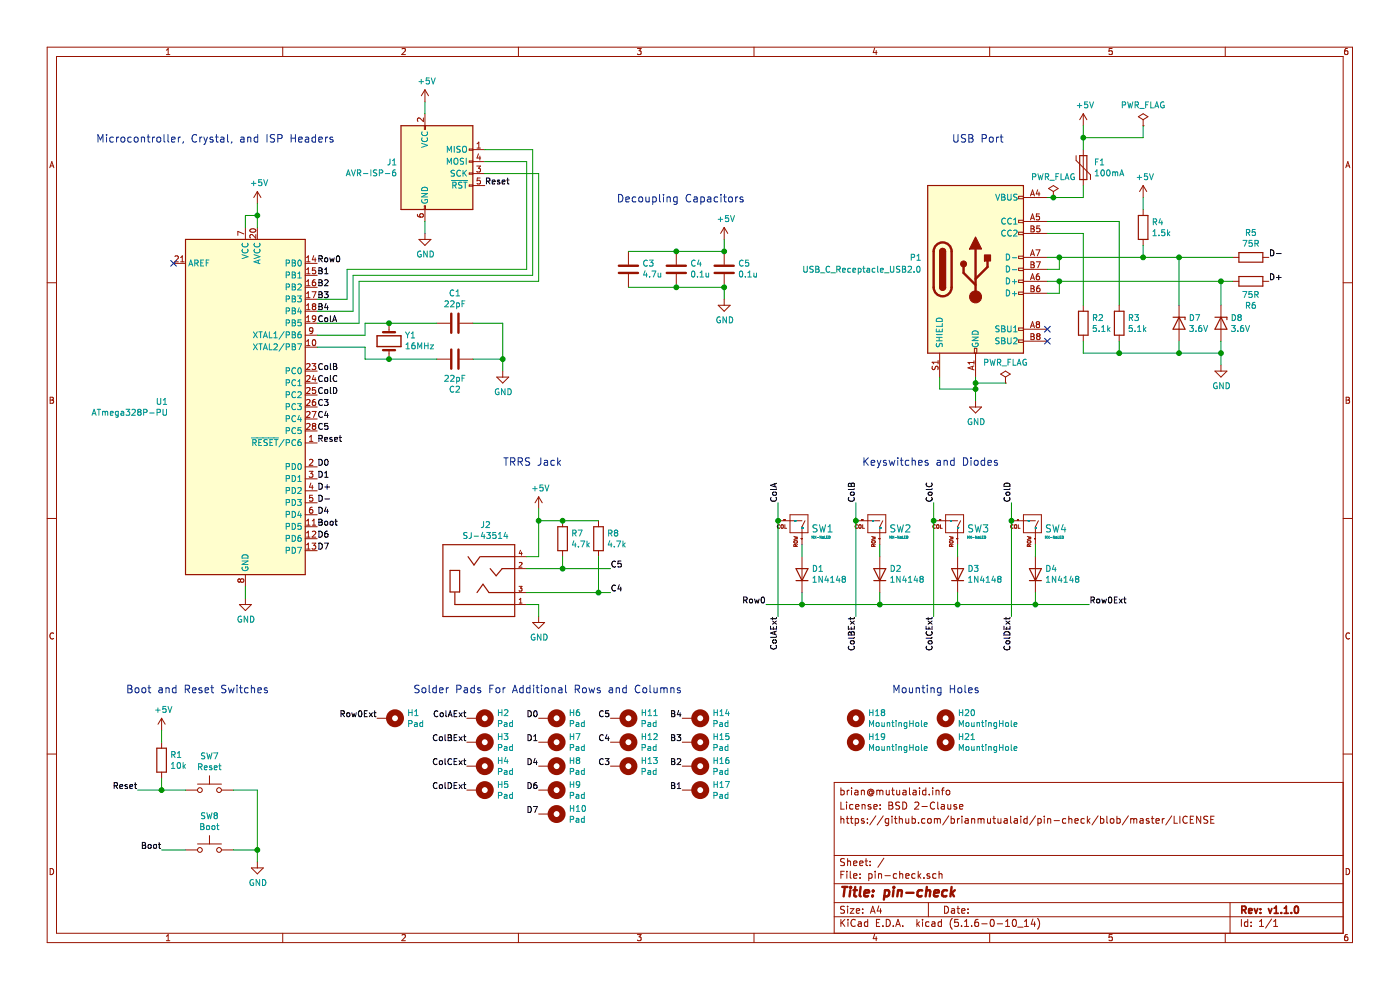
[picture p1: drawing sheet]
EESchema Schematic File Version 4
EELAYER 30 0
EELAYER END
$Descr A4 11693 8268
encoding utf-8
Sheet 1 1
Title "pin-check"
Date ""
Rev "v1.1.0"
Comp ""
Comment1 ""
Comment2 "https://github.com/brianmutualaid/pin-check/blob/master/LICENSE"
Comment3 "License: BSD 2-Clause"
Comment4 "brian@mutualaid.info"
$EndDescr
$Comp
L power:GND #PWR02
U 1 1
P 2050 5000
F 0 "#PWR02" H 2050 4750 50  0001 C CNN
F 1 "GND" H 2055 4827 50  0000 C CNN
F 2 "" H 2050 5000 50  0001 C CNN
F 3 "" H 2050 5000 50  0001 C CNN
	1    2050 5000
	1    0    0    -1  
$EndComp
$Comp
L Switch:SW_Push SW7
U 1 1
P 1750 6600
F 0 "SW7" H 1750 6885 50  0000 C CNN
F 1 "Reset" H 1750 6794 50  0000 C CNN
F 2 "Button_Switch_THT:SW_PUSH_6mm_H4.3mm" H 1750 6800 50  0001 C CNN
F 3 "~" H 1750 6800 50  0001 C CNN
	1    1750 6600
	1    0    0    -1  
$EndComp
$Comp
L Device:R R1
U 1 1
P 1350 6350
F 0 "R1" H 1420 6396 50  0000 L CNN
F 1 "10k" H 1420 6305 50  0000 L CNN
F 2 "Resistor_THT:R_Axial_DIN0204_L3.6mm_D1.6mm_P7.62mm_Horizontal" V 1280 6350 50  0001 C CNN
F 3 "~" H 1350 6350 50  0001 C CNN
	1    1350 6350
	1    0    0    -1  
$EndComp
$Comp
L Switch:SW_Push SW8
U 1 1
P 1750 7100
F 0 "SW8" H 1750 7385 50  0000 C CNN
F 1 "Boot" H 1750 7294 50  0000 C CNN
F 2 "Button_Switch_THT:SW_PUSH_6mm_H4.3mm" H 1750 7300 50  0001 C CNN
F 3 "~" H 1750 7300 50  0001 C CNN
	1    1750 7100
	1    0    0    -1  
$EndComp
Text Label 2650 3700 0    50   ~ 0
Reset
Wire Wire Line
	1150 6600 1350 6600
Wire Wire Line
	1350 6600 1350 6500
Connection ~ 1350 6600
Wire Wire Line
	1350 6600 1550 6600
Text Label 1150 6600 2    50   ~ 0
Reset
Wire Wire Line
	1950 6600 2150 6600
$Comp
L power:GND #PWR04
U 1 1
P 2150 7200
F 0 "#PWR04" H 2150 6950 50  0001 C CNN
F 1 "GND" H 2155 7027 50  0000 C CNN
F 2 "" H 2150 7200 50  0001 C CNN
F 3 "" H 2150 7200 50  0001 C CNN
	1    2150 7200
	1    0    0    -1  
$EndComp
Wire Wire Line
	1350 7100 1550 7100
$Comp
L power:+5V #PWR01
U 1 1
P 1350 6100
F 0 "#PWR01" H 1350 5950 50  0001 C CNN
F 1 "+5V" H 1365 6273 50  0000 C CNN
F 2 "" H 1350 6100 50  0001 C CNN
F 3 "" H 1350 6100 50  0001 C CNN
	1    1350 6100
	1    0    0    -1  
$EndComp
Wire Wire Line
	1350 6200 1350 6100
Text Label 1350 7100 2    50   ~ 0
Boot
Text Label 2650 4400 0    50   ~ 0
Boot
$Comp
L Device:Crystal Y1
U 1 1
P 3250 2850
F 0 "Y1" V 3296 2719 50  0000 R CNN
F 1 "16MHz" V 3205 2719 50  0000 R CNN
F 2 "Crystal:Crystal_HC49-4H_Vertical" H 3250 2850 50  0001 C CNN
F 3 "~" H 3250 2850 50  0001 C CNN
	1    3250 2850
	0    -1   -1   0   
$EndComp
$Comp
L Device:C C1
U 1 1
P 3800 2700
F 0 "C1" V 3548 2700 50  0000 C CNN
F 1 "22pF" V 3639 2700 50  0000 C CNN
F 2 "Capacitor_THT:C_Rect_L4.0mm_W2.5mm_P2.50mm" H 3838 2550 50  0001 C CNN
F 3 "~" H 3800 2700 50  0001 C CNN
	1    3800 2700
	0    1    1    0   
$EndComp
Wire Wire Line
	3050 2800 3050 2700
Wire Wire Line
	3050 2900 3050 3000
$Comp
L Device:C C2
U 1 1
P 3800 3000
F 0 "C2" V 4052 3000 50  0000 C CNN
F 1 "22pF" V 3961 3000 50  0000 C CNN
F 2 "Capacitor_THT:C_Rect_L4.0mm_W2.5mm_P2.50mm" H 3838 2850 50  0001 C CNN
F 3 "~" H 3800 3000 50  0001 C CNN
	1    3800 3000
	0    1    1    0   
$EndComp
$Comp
L Connector:USB_C_Receptacle_USB2.0 P1
U 1 1
P 8150 2250
F 0 "P1" H 7650 2350 50  0000 C CNN
F 1 "USB_C_Receptacle_USB2.0" H 7200 2250 50  0000 C CNN
F 2 "pin-check:USB_C_GCT_USB4085" H 8300 2250 50  0001 C CNN
F 3 "https://www.usb.org/sites/default/files/documents/usb_type-c.zip" H 8300 2250 50  0001 C CNN
	1    8150 2250
	1    0    0    -1  
$EndComp
$Comp
L Device:R R4
U 1 1
P 9550 1900
F 0 "R4" H 9620 1946 50  0000 L CNN
F 1 "1.5k" H 9620 1855 50  0000 L CNN
F 2 "Resistor_THT:R_Axial_DIN0204_L3.6mm_D1.6mm_P7.62mm_Horizontal" V 9480 1900 50  0001 C CNN
F 3 "~" H 9550 1900 50  0001 C CNN
	1    9550 1900
	1    0    0    -1  
$EndComp
$Comp
L Device:D_Zener D7
U 1 1
P 9850 2700
F 0 "D7" V 9804 2779 50  0000 L CNN
F 1 "3.6V" V 9895 2779 50  0000 L CNN
F 2 "pin-check:D_DO-35_SOD27_P5.08mm_Horizontal" H 9850 2700 50  0001 C CNN
F 3 "~" H 9850 2700 50  0001 C CNN
	1    9850 2700
	0    1    1    0   
$EndComp
Text Label 2650 4200 0    50   ~ 0
D-
Text Label 2650 4100 0    50   ~ 0
D+
$Comp
L Device:D_Zener D8
U 1 1
P 10200 2700
F 0 "D8" V 10154 2779 50  0000 L CNN
F 1 "3.6V" V 10245 2779 50  0000 L CNN
F 2 "pin-check:D_DO-35_SOD27_P5.08mm_Horizontal" H 10200 2700 50  0001 C CNN
F 3 "~" H 10200 2700 50  0001 C CNN
	1    10200 2700
	0    1    1    0   
$EndComp
$Comp
L Device:R R5
U 1 1
P 10450 2150
F 0 "R5" V 10243 2150 50  0000 C CNN
F 1 "75R" V 10334 2150 50  0000 C CNN
F 2 "Resistor_THT:R_Axial_DIN0204_L3.6mm_D1.6mm_P7.62mm_Horizontal" V 10380 2150 50  0001 C CNN
F 3 "~" H 10450 2150 50  0001 C CNN
	1    10450 2150
	0    1    1    0   
$EndComp
$Comp
L power:GND #PWR09
U 1 1
P 10200 3050
F 0 "#PWR09" H 10200 2800 50  0001 C CNN
F 1 "GND" H 10205 2877 50  0000 C CNN
F 2 "" H 10200 3050 50  0001 C CNN
F 3 "" H 10200 3050 50  0001 C CNN
	1    10200 3050
	1    0    0    -1  
$EndComp
Wire Wire Line
	9550 2150 9550 2050
Connection ~ 9550 2150
Wire Wire Line
	9550 2150 9850 2150
Wire Wire Line
	2150 6600 2150 7100
Wire Wire Line
	1950 7100 2150 7100
Connection ~ 2150 7100
Wire Wire Line
	2150 7100 2150 7200
$Comp
L Device:Polyfuse F1
U 1 1
P 9050 1400
F 0 "F1" H 9138 1446 50  0000 L CNN
F 1 "100mA" H 9138 1355 50  0000 L CNN
F 2 "Fuse:Fuse_Littelfuse_395Series" H 9100 1200 50  0001 L CNN
F 3 "~" H 9050 1400 50  0001 C CNN
	1    9050 1400
	1    0    0    -1  
$EndComp
Wire Wire Line
	8750 1650 8800 1650
Wire Wire Line
	9050 1650 9050 1550
$Comp
L power:+5V #PWR08
U 1 1
P 9550 1650
F 0 "#PWR08" H 9550 1500 50  0001 C CNN
F 1 "+5V" H 9565 1823 50  0000 C CNN
F 2 "" H 9550 1650 50  0001 C CNN
F 3 "" H 9550 1650 50  0001 C CNN
	1    9550 1650
	1    0    0    -1  
$EndComp
Wire Wire Line
	9550 1750 9550 1650
$Comp
L power:+5V #PWR07
U 1 1
P 9050 1050
F 0 "#PWR07" H 9050 900 50  0001 C CNN
F 1 "+5V" H 9065 1223 50  0000 C CNN
F 2 "" H 9050 1050 50  0001 C CNN
F 3 "" H 9050 1050 50  0001 C CNN
	1    9050 1050
	1    0    0    -1  
$EndComp
Wire Wire Line
	9050 1250 9050 1150
$Comp
L power:PWR_FLAG #FLG01
U 1 1
P 9550 1050
F 0 "#FLG01" H 9550 1125 50  0001 C CNN
F 1 "PWR_FLAG" H 9550 1223 50  0000 C CNN
F 2 "" H 9550 1050 50  0001 C CNN
F 3 "~" H 9550 1050 50  0001 C CNN
	1    9550 1050
	1    0    0    -1  
$EndComp
Wire Wire Line
	9050 1150 9550 1150
Wire Wire Line
	9550 1150 9550 1050
Connection ~ 9050 1150
Wire Wire Line
	9050 1150 9050 1050
Wire Wire Line
	10200 2850 10200 2950
Wire Wire Line
	9850 2950 10200 2950
Connection ~ 10200 2950
Wire Wire Line
	10200 2950 10200 3050
$Comp
L Device:R R3
U 1 1
P 9350 2700
F 0 "R3" H 9420 2746 50  0000 L CNN
F 1 "5.1k" H 9420 2655 50  0000 L CNN
F 2 "Resistor_THT:R_Axial_DIN0204_L3.6mm_D1.6mm_P7.62mm_Horizontal" V 9280 2700 50  0001 C CNN
F 3 "~" H 9350 2700 50  0001 C CNN
	1    9350 2700
	1    0    0    -1  
$EndComp
Text Label 10600 2150 0    50   ~ 0
D-
Text Label 10600 2350 0    50   ~ 0
D+
Wire Wire Line
	9850 2550 9850 2150
Connection ~ 9850 2150
Wire Wire Line
	9850 2150 10300 2150
Wire Wire Line
	10200 2550 10200 2350
Connection ~ 10200 2350
Wire Wire Line
	10200 2350 10300 2350
Wire Wire Line
	9850 2950 9850 2850
$Comp
L Device:R R2
U 1 1
P 9050 2700
F 0 "R2" H 9120 2746 50  0000 L CNN
F 1 "5.1k" H 9120 2655 50  0000 L CNN
F 2 "Resistor_THT:R_Axial_DIN0204_L3.6mm_D1.6mm_P7.62mm_Horizontal" V 8980 2700 50  0001 C CNN
F 3 "~" H 9050 2700 50  0001 C CNN
	1    9050 2700
	1    0    0    -1  
$EndComp
Wire Wire Line
	8750 1850 9350 1850
Wire Wire Line
	9350 1850 9350 2550
Wire Wire Line
	8750 1950 9050 1950
Wire Wire Line
	9050 1950 9050 2550
Wire Wire Line
	9350 2850 9350 2950
Wire Wire Line
	9350 2950 9850 2950
Connection ~ 9850 2950
Wire Wire Line
	9050 2850 9050 2950
Wire Wire Line
	9050 2950 9350 2950
Connection ~ 9350 2950
NoConn ~ 8750 2850
$Comp
L power:+5V #PWR03
U 1 1
P 2150 1700
F 0 "#PWR03" H 2150 1550 50  0001 C CNN
F 1 "+5V" H 2165 1873 50  0000 C CNN
F 2 "" H 2150 1700 50  0001 C CNN
F 3 "" H 2150 1700 50  0001 C CNN
	1    2150 1700
	1    0    0    -1  
$EndComp
Wire Wire Line
	2150 1700 2150 1800
Wire Wire Line
	2050 1900 2050 1800
Wire Wire Line
	2050 1800 2150 1800
Connection ~ 2150 1800
Wire Wire Line
	2150 1800 2150 1900
NoConn ~ 1450 2200
Text Label 2650 2200 0    50   ~ 0
Row0
Text Label 2650 3100 0    50   ~ 0
ColB
$Comp
L Mechanical:MountingHole_Pad H1
U 1 1
P 3250 6000
F 0 "H1" V 3204 6150 50  0000 L CNN
F 1 "Pad" V 3295 6150 50  0000 L CNN
F 2 "Connector_Wire:SolderWire-0.5sqmm_1x01_D0.9mm_OD2.1mm" H 3250 6000 50  0001 C CNN
F 3 "~" H 3250 6000 50  0001 C CNN
	1    3250 6000
	0    1    1    0   
$EndComp
$Comp
L Mechanical:MountingHole_Pad H2
U 1 1
P 4000 6000
F 0 "H2" V 3954 6150 50  0000 L CNN
F 1 "Pad" V 4045 6150 50  0000 L CNN
F 2 "Connector_Wire:SolderWire-0.5sqmm_1x01_D0.9mm_OD2.1mm" H 4000 6000 50  0001 C CNN
F 3 "~" H 4000 6000 50  0001 C CNN
	1    4000 6000
	0    1    1    0   
$EndComp
$Comp
L Device:R R6
U 1 1
P 10450 2350
F 0 "R6" V 10243 2350 50  0000 C CNN
F 1 "75R" V 10334 2350 50  0000 C CNN
F 2 "Resistor_THT:R_Axial_DIN0204_L3.6mm_D1.6mm_P7.62mm_Horizontal" V 10380 2350 50  0001 C CNN
F 3 "~" H 10450 2350 50  0001 C CNN
	1    10450 2350
	0    -1   -1   0   
$EndComp
$Comp
L power:PWR_FLAG #FLG0101
U 1 1
P 8800 1650
F 0 "#FLG0101" H 8800 1725 50  0001 C CNN
F 1 "PWR_FLAG" H 8800 1823 50  0000 C CNN
F 2 "" H 8800 1650 50  0001 C CNN
F 3 "~" H 8800 1650 50  0001 C CNN
	1    8800 1650
	1    0    0    -1  
$EndComp
Connection ~ 8800 1650
Wire Wire Line
	8800 1650 9050 1650
$Comp
L power:PWR_FLAG #FLG0102
U 1 1
P 8400 3200
F 0 "#FLG0102" H 8400 3275 50  0001 C CNN
F 1 "PWR_FLAG" H 8400 3373 50  0000 C CNN
F 2 "" H 8400 3200 50  0001 C CNN
F 3 "~" H 8400 3200 50  0001 C CNN
	1    8400 3200
	1    0    0    -1  
$EndComp
Wire Wire Line
	8750 2450 8850 2450
Wire Wire Line
	8850 2450 8850 2350
Wire Wire Line
	8850 2350 10200 2350
NoConn ~ 8750 2750
Wire Wire Line
	8150 3150 8150 3200
Wire Wire Line
	7850 3150 7850 3250
Wire Wire Line
	7850 3250 8150 3250
Connection ~ 8150 3250
Wire Wire Line
	8150 3250 8150 3350
Wire Wire Line
	8400 3200 8150 3200
Connection ~ 8150 3200
Wire Wire Line
	8150 3200 8150 3250
Wire Wire Line
	8750 2150 8850 2150
Wire Wire Line
	8750 2350 8850 2350
Connection ~ 8850 2350
Wire Wire Line
	8750 2250 8850 2250
Wire Wire Line
	8850 2250 8850 2150
Connection ~ 8850 2150
Wire Wire Line
	8850 2150 9550 2150
Wire Wire Line
	3250 2700 3650 2700
Wire Wire Line
	3950 3000 4200 3000
Wire Wire Line
	4200 3000 4200 3100
Wire Wire Line
	3950 2700 4200 2700
Wire Wire Line
	4200 2700 4200 3000
Connection ~ 4200 3000
Wire Wire Line
	3050 2700 3250 2700
Connection ~ 3250 2700
Wire Wire Line
	3050 3000 3250 3000
Connection ~ 3250 3000
Wire Wire Line
	3250 3000 3650 3000
Wire Wire Line
	3050 2800 2650 2800
Wire Wire Line
	2650 2900 3050 2900
Text Label 3900 6000 2    50   ~ 0
ColAExt
Text Label 3150 6000 2    50   ~ 0
Row0Ext
Text Label 2650 3200 0    50   ~ 0
ColC
Text Label 2650 3300 0    50   ~ 0
ColD
$Comp
L Mechanical:MountingHole_Pad H3
U 1 1
P 4000 6200
F 0 "H3" V 3954 6350 50  0000 L CNN
F 1 "Pad" V 4045 6350 50  0000 L CNN
F 2 "Connector_Wire:SolderWire-0.5sqmm_1x01_D0.9mm_OD2.1mm" H 4000 6200 50  0001 C CNN
F 3 "~" H 4000 6200 50  0001 C CNN
	1    4000 6200
	0    1    1    0   
$EndComp
$Comp
L Mechanical:MountingHole_Pad H4
U 1 1
P 4000 6400
F 0 "H4" V 3954 6550 50  0000 L CNN
F 1 "Pad" V 4045 6550 50  0000 L CNN
F 2 "Connector_Wire:SolderWire-0.5sqmm_1x01_D0.9mm_OD2.1mm" H 4000 6400 50  0001 C CNN
F 3 "~" H 4000 6400 50  0001 C CNN
	1    4000 6400
	0    1    1    0   
$EndComp
$Comp
L Mechanical:MountingHole_Pad H5
U 1 1
P 4000 6600
F 0 "H5" V 3954 6750 50  0000 L CNN
F 1 "Pad" V 4045 6750 50  0000 L CNN
F 2 "Connector_Wire:SolderWire-0.5sqmm_1x01_D0.9mm_OD2.1mm" H 4000 6600 50  0001 C CNN
F 3 "~" H 4000 6600 50  0001 C CNN
	1    4000 6600
	0    1    1    0   
$EndComp
$Comp
L Mechanical:MountingHole_Pad H13
U 1 1
P 5200 6400
F 0 "H13" V 5154 6550 50  0000 L CNN
F 1 "Pad" V 5245 6550 50  0000 L CNN
F 2 "Connector_Wire:SolderWire-0.5sqmm_1x01_D0.9mm_OD2.1mm" H 5200 6400 50  0001 C CNN
F 3 "~" H 5200 6400 50  0001 C CNN
	1    5200 6400
	0    1    1    0   
$EndComp
$Comp
L Mechanical:MountingHole_Pad H12
U 1 1
P 5200 6200
F 0 "H12" V 5154 6350 50  0000 L CNN
F 1 "Pad" V 5245 6350 50  0000 L CNN
F 2 "Connector_Wire:SolderWire-0.5sqmm_1x01_D0.9mm_OD2.1mm" H 5200 6200 50  0001 C CNN
F 3 "~" H 5200 6200 50  0001 C CNN
	1    5200 6200
	0    1    1    0   
$EndComp
Text Label 3900 6200 2    50   ~ 0
ColBExt
Text Label 3900 6400 2    50   ~ 0
ColCExt
Text Label 3900 6600 2    50   ~ 0
ColDExt
$Comp
L Mechanical:MountingHole_Pad H17
U 1 1
P 5800 6600
F 0 "H17" V 5754 6750 50  0000 L CNN
F 1 "Pad" V 5845 6750 50  0000 L CNN
F 2 "Connector_Wire:SolderWire-0.5sqmm_1x01_D0.9mm_OD2.1mm" H 5800 6600 50  0001 C CNN
F 3 "~" H 5800 6600 50  0001 C CNN
	1    5800 6600
	0    1    1    0   
$EndComp
$Comp
L Mechanical:MountingHole_Pad H16
U 1 1
P 5800 6400
F 0 "H16" V 5754 6550 50  0000 L CNN
F 1 "Pad" V 5845 6550 50  0000 L CNN
F 2 "Connector_Wire:SolderWire-0.5sqmm_1x01_D0.9mm_OD2.1mm" H 5800 6400 50  0001 C CNN
F 3 "~" H 5800 6400 50  0001 C CNN
	1    5800 6400
	0    1    1    0   
$EndComp
$Comp
L Mechanical:MountingHole_Pad H15
U 1 1
P 5800 6200
F 0 "H15" V 5754 6350 50  0000 L CNN
F 1 "Pad" V 5845 6350 50  0000 L CNN
F 2 "Connector_Wire:SolderWire-0.5sqmm_1x01_D0.9mm_OD2.1mm" H 5800 6200 50  0001 C CNN
F 3 "~" H 5800 6200 50  0001 C CNN
	1    5800 6200
	0    1    1    0   
$EndComp
$Comp
L Mechanical:MountingHole_Pad H14
U 1 1
P 5800 6000
F 0 "H14" V 5754 6150 50  0000 L CNN
F 1 "Pad" V 5845 6150 50  0000 L CNN
F 2 "Connector_Wire:SolderWire-0.5sqmm_1x01_D0.9mm_OD2.1mm" H 5800 6000 50  0001 C CNN
F 3 "~" H 5800 6000 50  0001 C CNN
	1    5800 6000
	0    1    1    0   
$EndComp
Text Label 5700 6600 2    50   ~ 0
B1
Text Label 5700 6400 2    50   ~ 0
B2
Text Label 5700 6200 2    50   ~ 0
B3
Text Label 5700 6000 2    50   ~ 0
B4
$Comp
L MCU_Microchip_ATmega:ATmega328P-PU U1
U 1 1
P 2050 3400
F 0 "U1" H 1406 3446 50  0000 R CNN
F 1 "ATmega328P-PU" H 1406 3355 50  0000 R CNN
F 2 "Package_DIP:DIP-28_W7.62mm" H 2050 3400 50  0001 C CIN
F 3 "http://ww1.microchip.com/downloads/en/DeviceDoc/ATmega48A-PA-88A-PA-168A-PA-328-P-DS-DS40002061A.pdf" H 2050 3400 50  0001 C CNN
	1    2050 3400
	1    0    0    -1  
$EndComp
Text Label 2650 2300 0    50   ~ 0
B1
Text Label 2650 2400 0    50   ~ 0
B2
Text Label 2650 2500 0    50   ~ 0
B3
Text Label 2650 2600 0    50   ~ 0
B4
Text Label 2650 2700 0    50   ~ 0
ColA
Text Label 2650 3600 0    50   ~ 0
C5
Text Label 2650 3900 0    50   ~ 0
D0
Text Label 2650 4000 0    50   ~ 0
D1
Text Label 2650 4300 0    50   ~ 0
D4
Text Label 2650 4500 0    50   ~ 0
D6
Text Label 2650 4600 0    50   ~ 0
D7
$Comp
L Mechanical:MountingHole_Pad H11
U 1 1
P 5200 6000
F 0 "H11" V 5154 6150 50  0000 L CNN
F 1 "Pad" V 5245 6150 50  0000 L CNN
F 2 "Connector_Wire:SolderWire-0.5sqmm_1x01_D0.9mm_OD2.1mm" H 5200 6000 50  0001 C CNN
F 3 "~" H 5200 6000 50  0001 C CNN
	1    5200 6000
	0    1    1    0   
$EndComp
Text Label 5100 6000 2    50   ~ 0
C5
$Comp
L Mechanical:MountingHole_Pad H6
U 1 1
P 4600 6000
F 0 "H6" V 4554 6150 50  0000 L CNN
F 1 "Pad" V 4645 6150 50  0000 L CNN
F 2 "Connector_Wire:SolderWire-0.5sqmm_1x01_D0.9mm_OD2.1mm" H 4600 6000 50  0001 C CNN
F 3 "~" H 4600 6000 50  0001 C CNN
	1    4600 6000
	0    1    1    0   
$EndComp
Text Label 4500 6000 2    50   ~ 0
D0
$Comp
L Mechanical:MountingHole_Pad H7
U 1 1
P 4600 6200
F 0 "H7" V 4554 6350 50  0000 L CNN
F 1 "Pad" V 4645 6350 50  0000 L CNN
F 2 "Connector_Wire:SolderWire-0.5sqmm_1x01_D0.9mm_OD2.1mm" H 4600 6200 50  0001 C CNN
F 3 "~" H 4600 6200 50  0001 C CNN
	1    4600 6200
	0    1    1    0   
$EndComp
Text Label 4500 6200 2    50   ~ 0
D1
$Comp
L Mechanical:MountingHole_Pad H8
U 1 1
P 4600 6400
F 0 "H8" V 4554 6550 50  0000 L CNN
F 1 "Pad" V 4645 6550 50  0000 L CNN
F 2 "Connector_Wire:SolderWire-0.5sqmm_1x01_D0.9mm_OD2.1mm" H 4600 6400 50  0001 C CNN
F 3 "~" H 4600 6400 50  0001 C CNN
	1    4600 6400
	0    1    1    0   
$EndComp
Text Label 4500 6400 2    50   ~ 0
D4
$Comp
L Mechanical:MountingHole_Pad H9
U 1 1
P 4600 6600
F 0 "H9" V 4554 6750 50  0000 L CNN
F 1 "Pad" V 4645 6750 50  0000 L CNN
F 2 "Connector_Wire:SolderWire-0.5sqmm_1x01_D0.9mm_OD2.1mm" H 4600 6600 50  0001 C CNN
F 3 "~" H 4600 6600 50  0001 C CNN
	1    4600 6600
	0    1    1    0   
$EndComp
Text Label 4500 6600 2    50   ~ 0
D6
$Comp
L Mechanical:MountingHole_Pad H10
U 1 1
P 4600 6800
F 0 "H10" V 4554 6950 50  0000 L CNN
F 1 "Pad" V 4645 6950 50  0000 L CNN
F 2 "Connector_Wire:SolderWire-0.5sqmm_1x01_D0.9mm_OD2.1mm" H 4600 6800 50  0001 C CNN
F 3 "~" H 4600 6800 50  0001 C CNN
	1    4600 6800
	0    1    1    0   
$EndComp
Text Label 4500 6800 2    50   ~ 0
D7
Wire Wire Line
	3550 850  3550 950 
$Comp
L power:+5V #PWR0101
U 1 1
P 3550 850
F 0 "#PWR0101" H 3550 700 50  0001 C CNN
F 1 "+5V" H 3565 1023 50  0000 C CNN
F 2 "" H 3550 850 50  0001 C CNN
F 3 "" H 3550 850 50  0001 C CNN
	1    3550 850 
	1    0    0    -1  
$EndComp
Wire Wire Line
	3550 1950 3550 1850
$Comp
L power:GND #PWR0102
U 1 1
P 3550 1950
F 0 "#PWR0102" H 3550 1700 50  0001 C CNN
F 1 "GND" H 3555 1777 50  0000 C CNN
F 2 "" H 3550 1950 50  0001 C CNN
F 3 "" H 3550 1950 50  0001 C CNN
	1    3550 1950
	1    0    0    -1  
$EndComp
$Comp
L Connector:AVR-ISP-6 J1
U 1 1
P 3650 1450
F 0 "J1" H 3321 1546 50  0000 R CNN
F 1 "AVR-ISP-6" H 3321 1455 50  0000 R CNN
F 2 "Connector_PinHeader_2.54mm:PinHeader_2x03_P2.54mm_Vertical" V 3400 1500 50  0001 C CNN
F 3 " ~" H 2375 900 50  0001 C CNN
	1    3650 1450
	1    0    0    -1  
$EndComp
$Comp
L power:GND #PWR05
U 1 1
P 4200 3100
F 0 "#PWR05" H 4200 2850 50  0001 C CNN
F 1 "GND" H 4205 2927 50  0000 C CNN
F 2 "" H 4200 3100 50  0001 C CNN
F 3 "" H 4200 3100 50  0001 C CNN
	1    4200 3100
	1    0    0    -1  
$EndComp
Text Label 4050 1550 0    50   ~ 0
Reset
Wire Wire Line
	4500 1450 4050 1450
Wire Wire Line
	3000 2700 2650 2700
Wire Wire Line
	2950 2600 2650 2600
Wire Wire Line
	2900 2500 2650 2500
Wire Wire Line
	3000 2350 4500 2350
Wire Wire Line
	4500 1450 4500 2350
Wire Wire Line
	3000 2700 3000 2350
Wire Wire Line
	2950 2300 2950 2600
Wire Wire Line
	2900 2500 2900 2250
Wire Wire Line
	4450 2300 2950 2300
Wire Wire Line
	4450 2300 4450 1250
Wire Wire Line
	4450 1250 4050 1250
Wire Wire Line
	4400 2250 2900 2250
Wire Wire Line
	4400 2250 4400 1350
Wire Wire Line
	4050 1350 4400 1350
$Comp
L Device:C C3
U 1 1
P 5250 2250
F 0 "C3" H 5135 2204 50  0000 R CNN
F 1 "4.7u" H 5135 2295 50  0000 R CNN
F 2 "Capacitor_THT:C_Radial_D4.0mm_H7.0mm_P1.50mm" H 5288 2100 50  0001 C CNN
F 3 "~" H 5250 2250 50  0001 C CNN
	1    5250 2250
	-1   0    0    1   
$EndComp
$Comp
L Device:C C4
U 1 1
P 5650 2250
F 0 "C4" H 5535 2204 50  0000 R CNN
F 1 "0.1u" H 5535 2295 50  0000 R CNN
F 2 "Capacitor_THT:C_Rect_L4.0mm_W2.5mm_P2.50mm" H 5688 2100 50  0001 C CNN
F 3 "~" H 5650 2250 50  0001 C CNN
	1    5650 2250
	-1   0    0    1   
$EndComp
$Comp
L power:+5V #PWR0103
U 1 1
P 6050 2000
F 0 "#PWR0103" H 6050 1850 50  0001 C CNN
F 1 "+5V" H 6065 2173 50  0000 C CNN
F 2 "" H 6050 2000 50  0001 C CNN
F 3 "" H 6050 2000 50  0001 C CNN
	1    6050 2000
	1    0    0    -1  
$EndComp
$Comp
L power:GND #PWR0104
U 1 1
P 6050 2500
F 0 "#PWR0104" H 6050 2250 50  0001 C CNN
F 1 "GND" H 6055 2327 50  0000 C CNN
F 2 "" H 6050 2500 50  0001 C CNN
F 3 "" H 6050 2500 50  0001 C CNN
	1    6050 2500
	1    0    0    -1  
$EndComp
$Comp
L Device:C C5
U 1 1
P 6050 2250
F 0 "C5" H 5935 2204 50  0000 R CNN
F 1 "0.1u" H 5935 2295 50  0000 R CNN
F 2 "Capacitor_THT:C_Rect_L4.0mm_W2.5mm_P2.50mm" H 6088 2100 50  0001 C CNN
F 3 "~" H 6050 2250 50  0001 C CNN
	1    6050 2250
	-1   0    0    1   
$EndComp
Text Notes 7950 1200 0    63   ~ 0
USB Port
Text Notes 3450 5800 0    63   ~ 0
Solder Pads For Additional Rows and Columns
Text Notes 1050 5800 0    63   ~ 0
Boot and Reset Switches
Wire Wire Line
	2050 4900 2050 5000
Text Notes 800  1200 0    63   ~ 0
Microcontroller, Crystal, and ISP Headers
Text Notes 5150 1700 0    63   ~ 0
Decoupling Capacitors
Wire Wire Line
	6050 2100 6050 2000
Wire Wire Line
	6050 2400 6050 2500
Wire Wire Line
	5250 2400 5650 2400
Connection ~ 6050 2400
Connection ~ 5650 2400
Wire Wire Line
	5650 2400 6050 2400
Wire Wire Line
	5250 2100 5650 2100
Connection ~ 6050 2100
Connection ~ 5650 2100
Wire Wire Line
	5650 2100 6050 2100
$Comp
L Mechanical:MountingHole H18
U 1 1
P 7150 6000
F 0 "H18" H 7250 6046 50  0000 L CNN
F 1 "MountingHole" H 7250 5955 50  0000 L CNN
F 2 "MountingHole:MountingHole_2.2mm_M2" H 7150 6000 50  0001 C CNN
F 3 "~" H 7150 6000 50  0001 C CNN
	1    7150 6000
	1    0    0    -1  
$EndComp
$Comp
L Mechanical:MountingHole H20
U 1 1
P 7900 6000
F 0 "H20" H 8000 6046 50  0000 L CNN
F 1 "MountingHole" H 8000 5955 50  0000 L CNN
F 2 "MountingHole:MountingHole_2.2mm_M2" H 7900 6000 50  0001 C CNN
F 3 "~" H 7900 6000 50  0001 C CNN
	1    7900 6000
	1    0    0    -1  
$EndComp
$Comp
L Mechanical:MountingHole H19
U 1 1
P 7150 6200
F 0 "H19" H 7250 6246 50  0000 L CNN
F 1 "MountingHole" H 7250 6155 50  0000 L CNN
F 2 "MountingHole:MountingHole_2.2mm_M2" H 7150 6200 50  0001 C CNN
F 3 "~" H 7150 6200 50  0001 C CNN
	1    7150 6200
	1    0    0    -1  
$EndComp
$Comp
L Mechanical:MountingHole H21
U 1 1
P 7900 6200
F 0 "H21" H 8000 6246 50  0000 L CNN
F 1 "MountingHole" H 8000 6155 50  0000 L CNN
F 2 "MountingHole:MountingHole_2.2mm_M2" H 7900 6200 50  0001 C CNN
F 3 "~" H 7900 6200 50  0001 C CNN
	1    7900 6200
	1    0    0    -1  
$EndComp
Text Notes 7450 5800 0    63   ~ 0
Mounting Holes
Text Label 2650 3400 0    50   ~ 0
C3
Text Label 2650 3500 0    50   ~ 0
C4
Text Label 5100 6400 2    50   ~ 0
C3
Text Label 5100 6200 2    50   ~ 0
C4
$Comp
L pin-check:SJ-43514 J2
U 1 1
P 4000 4850
F 0 "J2" H 4057 5317 50  0000 C CNN
F 1 "SJ-43514" H 4057 5226 50  0000 C CNN
F 2 "pin-check:CUI_SJ-43514" H 4000 4850 50  0001 L BNN
F 3 "1.04" H 4000 4850 50  0001 L BNN
F 4 "CUI INC" H 4000 4850 50  0001 L BNN "Field4"
F 5 "MANUFACTURER RECOMMENDATIONS" H 4000 4850 50  0001 L BNN "Field5"
	1    4000 4850
	1    0    0    -1  
$EndComp
$Comp
L power:+5V #PWR010
U 1 1
P 4500 4250
F 0 "#PWR010" H 4500 4100 50  0001 C CNN
F 1 "+5V" H 4515 4423 50  0000 C CNN
F 2 "" H 4500 4250 50  0001 C CNN
F 3 "" H 4500 4250 50  0001 C CNN
	1    4500 4250
	1    0    0    -1  
$EndComp
$Comp
L power:GND #PWR011
U 1 1
P 4500 5150
F 0 "#PWR011" H 4500 4900 50  0001 C CNN
F 1 "GND" H 4505 4977 50  0000 C CNN
F 2 "" H 4500 5150 50  0001 C CNN
F 3 "" H 4500 5150 50  0001 C CNN
	1    4500 5150
	1    0    0    -1  
$EndComp
Wire Wire Line
	4400 5050 4500 5050
Wire Wire Line
	4500 5050 4500 5150
$Comp
L Device:R R7
U 1 1
P 4700 4500
F 0 "R7" H 4770 4546 50  0000 L CNN
F 1 "4.7k" H 4770 4455 50  0000 L CNN
F 2 "Resistor_THT:R_Axial_DIN0204_L3.6mm_D1.6mm_P7.62mm_Horizontal" V 4630 4500 50  0001 C CNN
F 3 "~" H 4700 4500 50  0001 C CNN
	1    4700 4500
	1    0    0    -1  
$EndComp
$Comp
L Device:R R8
U 1 1
P 5000 4500
F 0 "R8" H 5070 4546 50  0000 L CNN
F 1 "4.7k" H 5070 4455 50  0000 L CNN
F 2 "Resistor_THT:R_Axial_DIN0204_L3.6mm_D1.6mm_P7.62mm_Horizontal" V 4930 4500 50  0001 C CNN
F 3 "~" H 5000 4500 50  0001 C CNN
	1    5000 4500
	1    0    0    -1  
$EndComp
Wire Wire Line
	4400 4650 4500 4650
Wire Wire Line
	4500 4650 4500 4350
Connection ~ 4500 4350
Wire Wire Line
	4500 4350 4500 4250
Wire Wire Line
	4700 4350 4500 4350
Wire Wire Line
	4400 4950 5000 4950
Wire Wire Line
	4400 4750 4700 4750
Wire Wire Line
	4700 4750 4700 4650
Connection ~ 4700 4750
Wire Wire Line
	4700 4750 5100 4750
Wire Wire Line
	5000 4950 5000 4650
Connection ~ 5000 4950
Wire Wire Line
	5000 4950 5100 4950
Wire Wire Line
	4700 4350 5000 4350
Connection ~ 4700 4350
Text Label 5100 4750 0    50   ~ 0
C5
Text Label 5100 4950 0    50   ~ 0
C4
Text Notes 4200 3900 0    63   ~ 0
TRRS Jack
$Comp
L power:GND #PWR06
U 1 1
P 8150 3350
F 0 "#PWR06" H 8150 3100 50  0001 C CNN
F 1 "GND" H 8155 3177 50  0000 C CNN
F 2 "" H 8150 3350 50  0001 C CNN
F 3 "" H 8150 3350 50  0001 C CNN
	1    8150 3350
	1    0    0    -1  
$EndComp
Text Notes 7200 3900 0    63   ~ 0
Keyswitches and Diodes
Text Label 6500 4200 1    50   ~ 0
ColA
Text Label 7150 4200 1    50   ~ 0
ColB
Text Label 8450 4200 1    50   ~ 0
ColD
Text Label 7800 4200 1    50   ~ 0
ColC
$Comp
L Device:D D4
U 1 1
P 8650 4800
F 0 "D4" V 8696 4720 50  0000 R CNN
F 1 "1N4148" V 8605 4720 50  0000 R CNN
F 2 "pin-check:D_DO-35_SOD27_P5.08mm_Horizontal" H 8650 4800 50  0001 C CNN
F 3 "~" H 8650 4800 50  0001 C CNN
	1    8650 4800
	0    -1   -1   0   
$EndComp
$Comp
L Device:D D3
U 1 1
P 8000 4800
F 0 "D3" V 8046 4720 50  0000 R CNN
F 1 "1N4148" V 7955 4720 50  0000 R CNN
F 2 "pin-check:D_DO-35_SOD27_P5.08mm_Horizontal" H 8000 4800 50  0001 C CNN
F 3 "~" H 8000 4800 50  0001 C CNN
	1    8000 4800
	0    -1   -1   0   
$EndComp
$Comp
L Device:D D2
U 1 1
P 7350 4800
F 0 "D2" V 7396 4720 50  0000 R CNN
F 1 "1N4148" V 7305 4720 50  0000 R CNN
F 2 "pin-check:D_DO-35_SOD27_P5.08mm_Horizontal" H 7350 4800 50  0001 C CNN
F 3 "~" H 7350 4800 50  0001 C CNN
	1    7350 4800
	0    -1   -1   0   
$EndComp
$Comp
L Device:D D1
U 1 1
P 6700 4800
F 0 "D1" V 6746 4720 50  0000 R CNN
F 1 "1N4148" V 6655 4720 50  0000 R CNN
F 2 "pin-check:D_DO-35_SOD27_P5.08mm_Horizontal" H 6700 4800 50  0001 C CNN
F 3 "~" H 6700 4800 50  0001 C CNN
	1    6700 4800
	0    -1   -1   0   
$EndComp
$Comp
L pin-check:MX-NoLED SW1
U 1 1
P 6650 4400
F 0 "SW1" V 6664 4528 60  0000 L CNN
F 1 "MX-NoLED" V 6738 4528 20  0000 L CNN
F 2 "pin-check:MX-1U-NoLED" H 6025 4375 60  0001 C CNN
F 3 "" H 6025 4375 60  0001 C CNN
	1    6650 4400
	0    1    1    0   
$EndComp
Wire Wire Line
	6700 4550 6700 4650
$Comp
L pin-check:MX-NoLED SW2
U 1 1
P 7300 4400
F 0 "SW2" V 7314 4528 60  0000 L CNN
F 1 "MX-NoLED" V 7388 4528 20  0000 L CNN
F 2 "pin-check:MX-1U-NoLED" H 6675 4375 60  0001 C CNN
F 3 "" H 6675 4375 60  0001 C CNN
	1    7300 4400
	0    1    1    0   
$EndComp
$Comp
L pin-check:MX-NoLED SW3
U 1 1
P 7950 4400
F 0 "SW3" V 7964 4528 60  0000 L CNN
F 1 "MX-NoLED" V 8038 4528 20  0000 L CNN
F 2 "pin-check:MX-1U-NoLED" H 7325 4375 60  0001 C CNN
F 3 "" H 7325 4375 60  0001 C CNN
	1    7950 4400
	0    1    1    0   
$EndComp
Wire Wire Line
	7350 4550 7350 4650
Wire Wire Line
	8000 4550 8000 4650
Wire Wire Line
	8650 4550 8650 4650
Wire Wire Line
	6700 4950 6700 5050
Wire Wire Line
	6700 5050 7350 5050
Wire Wire Line
	7350 4950 7350 5050
Connection ~ 7350 5050
Wire Wire Line
	7350 5050 8000 5050
Wire Wire Line
	8000 4950 8000 5050
Connection ~ 8000 5050
Wire Wire Line
	8000 5050 8650 5050
Wire Wire Line
	8650 4950 8650 5050
Connection ~ 8650 5050
Wire Wire Line
	8650 5050 9100 5050
Text Label 6400 5050 2    50   ~ 0
Row0
Text Label 9100 5050 0    50   ~ 0
Row0Ext
$Comp
L pin-check:MX-NoLED SW4
U 1 1
P 8600 4400
F 0 "SW4" V 8614 4528 60  0000 L CNN
F 1 "MX-NoLED" V 8688 4528 20  0000 L CNN
F 2 "pin-check:MX-1U-NoLED" H 7975 4375 60  0001 C CNN
F 3 "" H 7975 4375 60  0001 C CNN
	1    8600 4400
	0    1    1    0   
$EndComp
Wire Wire Line
	8450 4350 8450 5150
Wire Wire Line
	7800 4350 7800 5150
Wire Wire Line
	7150 4350 7150 5150
Wire Wire Line
	6400 5050 6700 5050
Connection ~ 6700 5050
Wire Wire Line
	6500 4350 6500 5150
Text Label 6500 5150 3    50   ~ 0
ColAExt
Text Label 7150 5150 3    50   ~ 0
ColBExt
Text Label 7800 5150 3    50   ~ 0
ColCExt
Text Label 8450 5150 3    50   ~ 0
ColDExt
Wire Wire Line
	6500 4350 6500 4200
Connection ~ 6500 4350
Wire Wire Line
	7150 4350 7150 4200
Connection ~ 7150 4350
Wire Wire Line
	7800 4350 7800 4200
Connection ~ 7800 4350
Wire Wire Line
	8450 4350 8450 4200
Connection ~ 8450 4350
$EndSCHEMATC
